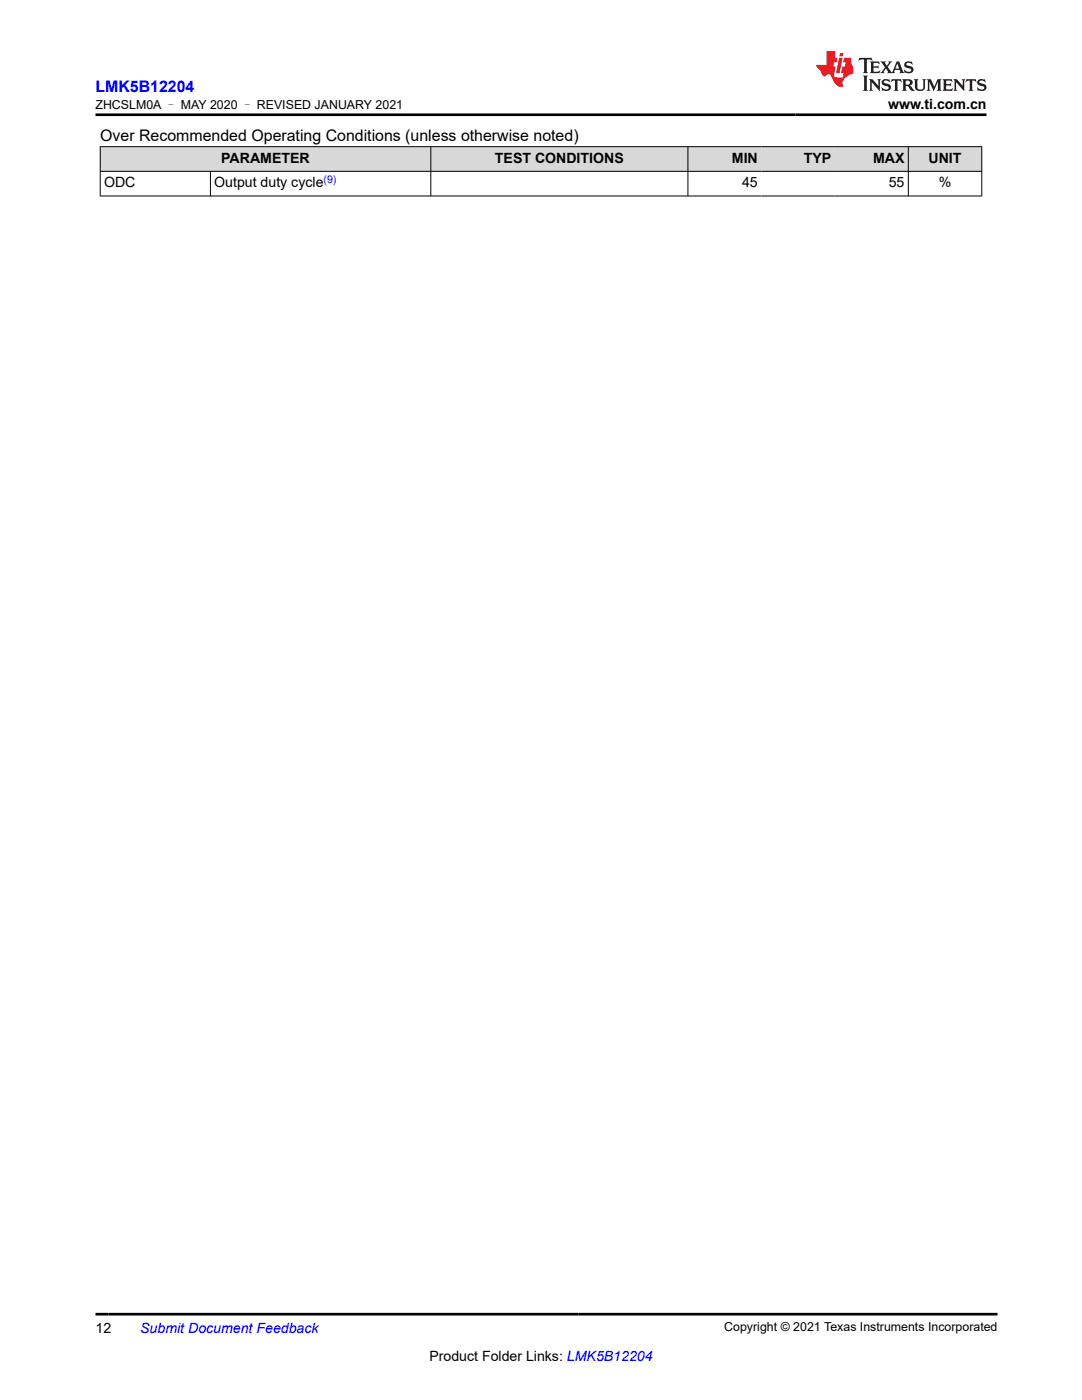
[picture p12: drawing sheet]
<svg xmlns="http://www.w3.org/2000/svg" width="216mm" height="279mm" viewBox="0 0 216 279" stroke-linecap="round" stroke-linejoin="round" font-family="sans-serif">
<g fill="#d8d8d8">
<path d="M20 29.3h175.9v4.9h-175.9z" fill-rule="evenodd"/>
<path d="M20.1 29.3h65.8v4.8h-65.8z" fill-rule="evenodd"/>
<path d="M86 29.3h51.2v4.8h-51.2z" fill-rule="evenodd"/>
<path d="M137.3 29.3h14.6v4.8h-14.6z" fill-rule="evenodd"/>
<path d="M151.9 29.3h14.7v4.8h-14.7z" fill-rule="evenodd"/>
<path d="M166.6 29.3h14.6v4.8h-14.6z" fill-rule="evenodd"/>
<path d="M181.3 29.3h14.5v4.8h-14.5z" fill-rule="evenodd"/>
</g>
<path d="M19.9 29.3h176.1M19.9 34.2h176.1M19.9 39.1h176.1M20 29.2v10M42 34.2v5M86 29.2v10M137.3 29.2v10M181.2 29.2v10M195.9 29.2v10" fill="none" stroke="#000" stroke-width=".2"/>
<path d="M171.5 11.6l-.2 .5 .5-.2h.6v.1v2.2l-.2 .4h1l-.2-.4v-2.2v-.1h.5l.6 .2-.2-.5zM173.6 12.3l.2 .4v1.5l-.2 .4h1.9l.1-.6a1.08 1.08 0 0 1-1.3 .2v-.7h.6l.4 .2v-.7l-.4 .2h-.6v-.5l.2-.2a1 1 0 0 1 1 .3l-.1-.5zM175.7 12.3l.9 1.1-1 1.2h.9l-.2-.2 .5-.8 .4 .8-.2 .2h1.6l-.2-.2 .2-.5h.9l.1 .5-.1 .2h.9l-.2-.3-.8-2h-.5l-.9 2.2-.9-1.1 .9-1.1h-.8l.2 .2-.4 .6-.4-.6 .2-.2zM179 12.7l.4 1h-.7zM180.7 12.4a.65 .65 0 0 0-.2 .7 .65 .65 0 0 0 .6 .5l.6 .1 .1 .3a.79 .79 0 0 1-.7 .4 .79 .79 0 0 1-.7-.5l.1 .7 .2-.1a.93 .93 0 0 0 1.1 .1 .93 .93 0 0 0 .4-1 1.46 1.46 0 0 0-1.2-.6l-.1-.3a1.09 1.09 0 0 1 1.2 .2l-.2-.6-.1 .1-.5-.2zM172.2 15.1l.2 .4v2.2l-.2 .4h1l-.2-.4v-2.2l.2-.4zM173.4 15.8l.2 .4v1.5l-.2 .4h.8l-.3-.4 .1-1.3 1.6 1.8v-2l.2-.4h-.7l.1 .2 .1 1.1-1.2-1.3zM176.2 15.9a.65 .65 0 0 0-.2 .8 .65 .65 0 0 0 .6 .4l.6 .2 .1 .2a.79 .79 0 0 1-.7 .4 .79 .79 0 0 1-.7-.5l.1 .7 .2-.1a.93 .93 0 0 0 1.1 .1 .93 .93 0 0 0 .4-.9 1.46 1.46 0 0 0-1.2-.6l-.1-.4a1.09 1.09 0 0 1 1.2 .2l-.1-.6-.2 .1-.5-.1zM177.9 15.8l-.1 .6a.63 .63 0 0 1 .8-.3v1.6l-.3 .4h1l-.2-.4v-1.6a.66 .66 0 0 1 .8 .3l-.1-.6zM180 15.8l.2 .4v1.5l-.2 .4h1l-.2-.2-.1-.7h.5l.1 .2a.79 .79 0 0 0 1.2 .6l-1-.9a.61 .61 0 0 0 .6-.6 .61 .61 0 0 0-.5-.7zM180.8 16.1h.1a.47 .47 0 0 1 .5 .1 .47 .47 0 0 1 .1 .5l-.1 .1-.7 .1zM182.3 15.8l.2 .2a2.27 2.27 0 0 0 .4 2 1.04 1.04 0 0 0 1.7-.7v-1.3l.2-.2h-.8l.2 .4v1.1a.6 .6 0 0 1-.6 .6 .6 .6 0 0 1-.6-.6v-1.1l.3-.4zM184.9 15.8l.2 .4v1.5l-.2 .4h.8l-.3-.4v-1.4l.9 1.9 .9-1.9v1.4l-.3 .4h1l-.2-.4v-1.5l.2-.4h-.8l-.7 1.5-.6-1.5zM188.1 15.8l.2 .4v1.5l-.2 .4h1.9l.1-.6a1.09 1.09 0 0 1-1.3 .2v-.7h.6l.4 .2v-.6l-.4 .2h-.6v-.6l.2-.1a1.01 1.01 0 0 1 1 .3l-.1-.6zM190.2 15.8l.3 .4v1.5l-.3 .4h.8l-.2-.4v-1.3l1.6 1.8v-2l.2-.4h-.7l.2 .2v1.1l-1.2-1.3zM192.8 15.8l-.1 .6a.63 .63 0 0 1 .8-.3v1.6l-.3 .4h1l-.2-.4v-1.6a.66 .66 0 0 1 .8 .3l-.1-.6zM195.2 15.9a.65 .65 0 0 0-.2 .8 .65 .65 0 0 0 .6 .4l.6 .2 .2 .2a.79 .79 0 0 1-.7 .4 .79 .79 0 0 1-.7-.5l.1 .7 .2-.1a.93 .93 0 0 0 1 .1 .93 .93 0 0 0 .5-.9 1.46 1.46 0 0 0-1.3-.6v-.4a1.09 1.09 0 0 1 1.2 .2l-.2-.6-.2 .1-.5-.1z" fill="#231f20"/>
<path d="M164.9 10.2v2.8h-2l.1 .3 .8 1a.95 .95 0 0 0 1 .9 .59 .59 0 0 1 .5-.4 .59 .59 0 0 1 .5 .4l.4 .7a1.59 1.59 0 0 0 2.1 1.4 1.61 1.61 0 0 1 1-2.3l1-.3-.1-1.5a1.59 1.59 0 0 1-.3-1.7h-1.5l-.2 .9h.6l-.2 .9h-.5l-.2 1v.2l.4 .1-.1 .9h-.7a.73 .73 0 0 1-1-.7l.3-1.5h-.5l.1-.9h.5l.2-.9h-.5v-1.3zM167.4 11.5l-.6 3.1h.7l.6-3.1zM167.6 10.6l-.1 .6h.7l.1-.6z" fill="#ed1c24"/>
<path d="M19.1 22.9h177.8M19.1 262.3h179.9" fill="none" stroke="#000" stroke-width=".53"/>
<text font-size="3.2" fill="#00f" x="19.1" y="18.3">LMK5B12204</text>
<text font-size="3.2" x="20" y="28.1">Over Recommended Operating Conditions (unless otherwise noted)</text>
<g font-size="2.8">
<text x="177.2" y="21.7">www.ti.com.cn</text>
<text x="44.1" y="32.5">PARAMETER</text>
<text x="98.8" y="32.5">TEST CONDITIONS</text>
<text x="146" y="32.5">MIN</text>
<text x="160.4" y="32.5">TYP</text>
<text x="174.2" y="32.5">MAX</text>
<text x="185.3" y="32.5">UNIT</text>
<text x="20.8" y="37.4">ODC</text>
<text x="42.8" y="37.4">Output duty cycle</text>
<text x="148.1" y="37.4">45</text>
<text x="177.3" y="37.4">55</text>
<text x="187.3" y="37.4">%</text>
<text x="19.1" y="266">12</text>
<text x="85.7" y="271.7">Product Folder Links: LMK5B12204</text>
</g>
<text font-size="2.8" fill="#00f" x="28" y="266">Submit Document Feedback</text>
<g font-size="2.5">
<text x="19.1" y="21.8">ZHCSLM0A – MAY 2020 – REVISED JANUARY 2021</text>
<text x="144.5" y="265.7">Copyright © 2021 Texas Instruments Incorporated</text>
</g>
<text font-size="2.1" fill="#00f" x="64.6" y="36.4">(9)</text>
</svg>
